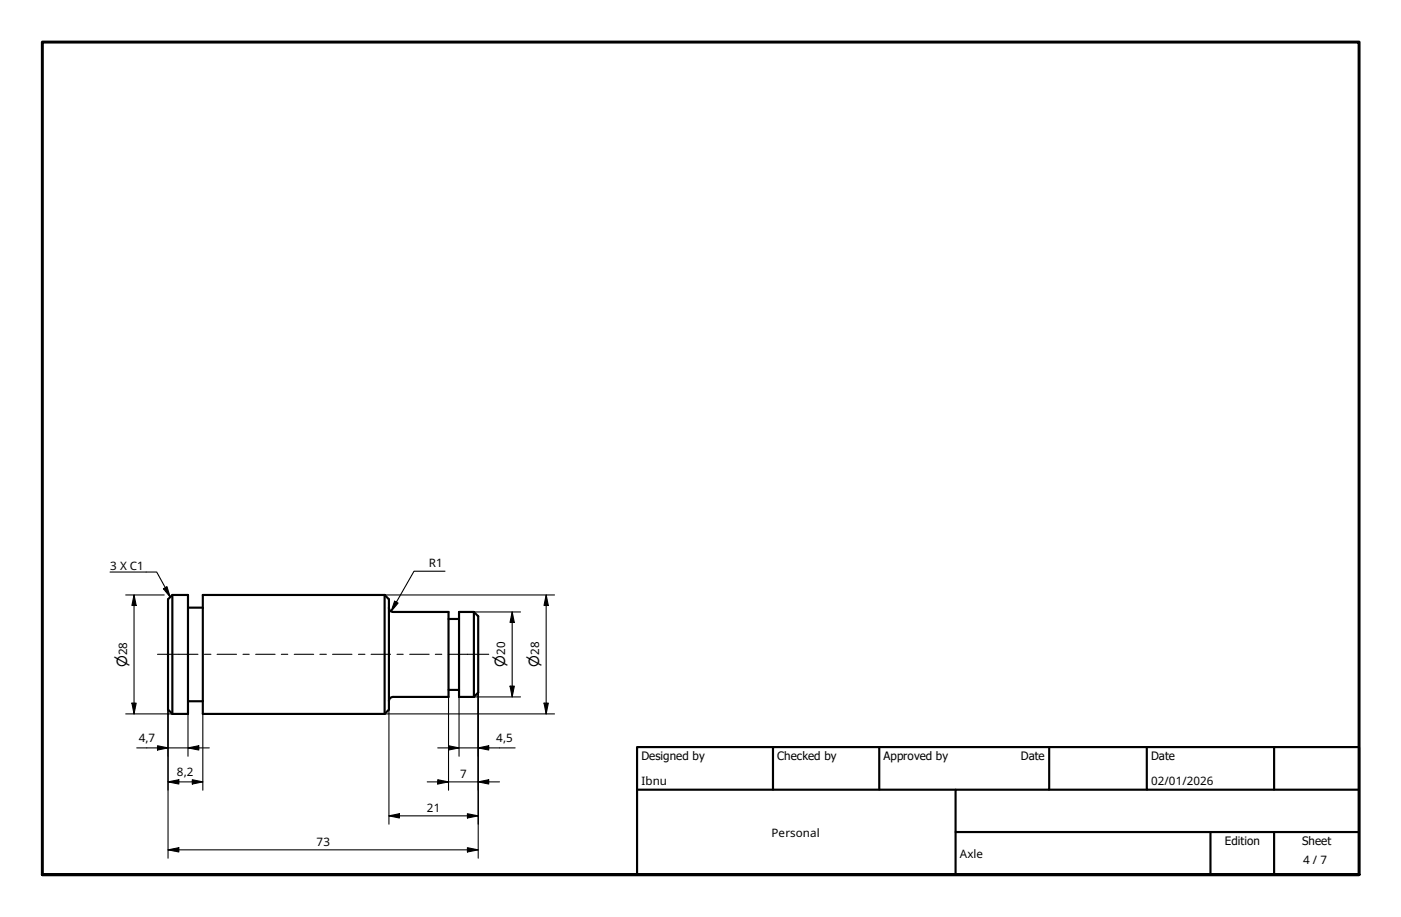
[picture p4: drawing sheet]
<svg xmlns="http://www.w3.org/2000/svg" width="330mm" height="216mm" viewBox="0 0 330 216" stroke-linecap="round" stroke-linejoin="round" font-family="sans-serif">
<!-- layer: Visible (ISO) -->
<g fill="none" stroke="#000" stroke-width=".51">
<path d="M40.6 140.1h3.7v28h-3.7l-1-1v-26zM40.6 140.1v28M44.3 143.1h3.5M90.6 140.1l1 1v26l-1 1M90.6 140.1v28M90.6 140.1h-42.8v28h42.8M91.6 143.1a.98 .98 0 0 0 1 1M92.6 144.1h13v20h-13M105.6 145.7h2.5M111.6 144.1l1 1v18l-1 1M111.6 144.1v20M111.6 144.1h-3.5v20h3.5"/>
<path d="M44.3 165.1h3.5M92.6 164.1a.98 .98 0 0 0-1 1M105.6 162.4h2.5"/>
</g>
<!-- layer: Border (ISO) -->
<path d="M10 205.9v-196h310v196h-310h310" fill="none" stroke="#000" stroke-width=".7"/>
<!-- layer: Title (ISO) -->
<path d="M150 175.9h170v30h-170zM182 175.9v10M207 175.9v10M247 175.9v10M270 175.9v10M300 175.9v10M150 185.9h170M225 195.9h95M225 185.9v20M285 195.9v10M300 195.9v10" fill="none" stroke="#000" stroke-width=".51"/>
<!-- layer: Centerline (ISO) -->
<g fill="none" stroke="#000" stroke-width=".25">
<path d="M37.1 154.1h9.5M48.1 154.1h1.6M51.1 154.1h4.6M57.2 154.1h1.5M60.2 154.1h4.6M66.2 154.1h1.6M69.3 154.1h4.6M75.3 154.1h1.5M78.3 154.1h4.6M84.4 154.1h1.5M87.4 154.1h4.5M93.5 154.1h1.4"/>
<path d="M96.5 154.1h4.5M102.5 154.1h1.5M105.5 154.1h9.6"/>
</g>
<!-- layer: Dimension (ISO) -->
<g fill="none" stroke="#000" stroke-width=".25">
<path d="M104.8 134.5h-7.3l-5.4 9.5M29.6 140.1h9.1M31.6 140.1l.5 2.5h-1zM31.6 140.1v28M47.8 140.1h82.8M92.9 141.5l.8 .5-1.6 2zM111.6 144.1h11M120.6 144.1l.5 2.5h-1zM120.6 144.1v20M128.6 140.1l.5 2.5h-1zM128.6 140.1v28M29.6 168.1h11"/>
<path d="M31.1 165.5h1l-.5 2.6zM32.2 176.1h17.1M37.1 175.6l2.5 .5-2.5 .5zM39.6 167.1v35M44.3 176.1l2.5-.5v1zM44.3 168.1v10M91.6 167.1v27M103.1 176.1h18.2M105.6 175.6l2.5 .5-2.5 .5zM105.6 164.1v22M108.1 164.1v14M111.6 164.1h11"/>
<path d="M112.6 176.1l2.5-.5v1zM112.6 163.1v39M120.1 161.5h1l-.5 2.6zM128.1 165.5h1l-.5 2.6zM130.6 168.1h-82.8v18M39.6 184.1l2.5-.5v1zM39.6 184.1h8.2M45.3 183.6l2.5 .5-2.5 .5zM91.6 192.1l2.4-.5v1zM91.6 192.1h21M100.6 184.1h17M103.1 183.6l2.5 .5-2.5 .5z"/>
<path d="M110 191.6l2.6 .5-2.6 .5zM110 199.6l2.6 .5-2.6 .5zM112.6 184.1l2.5-.5v1zM39.6 200.1l2.5-.5v1zM39.6 200.1h73"/>
</g>
<g fill="#000">
<path d="M31.6 140.1l.5 2.5h-1zM92.9 141.5l.8 .5-1.6 2zM120.6 144.1l.5 2.5h-1zM128.6 140.1l.5 2.5h-1zM31.1 165.5h1l-.5 2.6zM37.1 175.6l2.5 .5-2.5 .5zM44.3 176.1l2.5-.5v1zM105.6 175.6l2.5 .5-2.5 .5zM112.6 176.1l2.5-.5v1zM120.1 161.5h1l-.5 2.6zM128.1 165.5h1l-.5 2.6zM39.6 200.1l2.5-.5v1z"/>
<path d="M39.6 184.1l2.5-.5v1zM45.3 183.6l2.5 .5-2.5 .5zM91.6 192.1l2.4-.5v1zM103.1 183.6l2.5 .5-2.5 .5zM110 191.6l2.6 .5-2.6 .5zM112.6 184.1l2.5-.5v1zM110 199.6l2.6 .5-2.6 .5z"/>
</g>
<!-- layer: Symbol (ISO) -->
<path d="M25.9 134.7h11l3.2 5.9M38.5 138.6l.8-.5 .8 2.5z" fill="none" stroke="#000" stroke-width=".25"/>
<path d="M38.5 138.6l.8-.5 .8 2.5z" fill="#000"/>
<g font-size="3.2">
<text x="30" y="157.1" transform="rotate(-90 30 157.1)">⌀</text>
<text x="118.9" y="157" transform="rotate(-90 118.9 157)">⌀</text>
<text x="126.9" y="157" transform="rotate(-90 126.9 157)">⌀</text>
</g>
<g font-size="2.7">
<text x="25.9" y="134.1">3 X C1</text>
<text x="101" y="133.5">R1</text>
<text x="30" y="154.3" transform="rotate(-90 30 154.3)">28</text>
<text x="118.9" y="154.2" transform="rotate(-90 118.9 154.2)">20</text>
<text x="126.9" y="154.2" transform="rotate(-90 126.9 154.2)">28</text>
<text x="32.7" y="174.7">4,7</text>
<text x="116.8" y="174.7">4,5</text>
<text x="151" y="179">Designed by</text>
<text x="183" y="179">Checked by</text>
<text x="208" y="179">Approved by</text>
<text x="240.3" y="178.9">Date</text>
<text x="271" y="178.9">Date</text>
<text x="41.7" y="182.7">8,2</text>
<text x="108.3" y="183.1">7</text>
<text x="151" y="184.8">Ibnu</text>
<text x="271" y="184.8">02/01/2026</text>
<text x="100.5" y="191.1">21</text>
<text x="181.7" y="197">Personal</text>
<text x="74.5" y="199.1">73</text>
<text x="226" y="201.9">Axle</text>
<text x="288.4" y="199">Edition</text>
<text x="306.6" y="199">Sheet</text>
<text x="306.8" y="203.4">4 / 7</text>
</g>
</svg>
